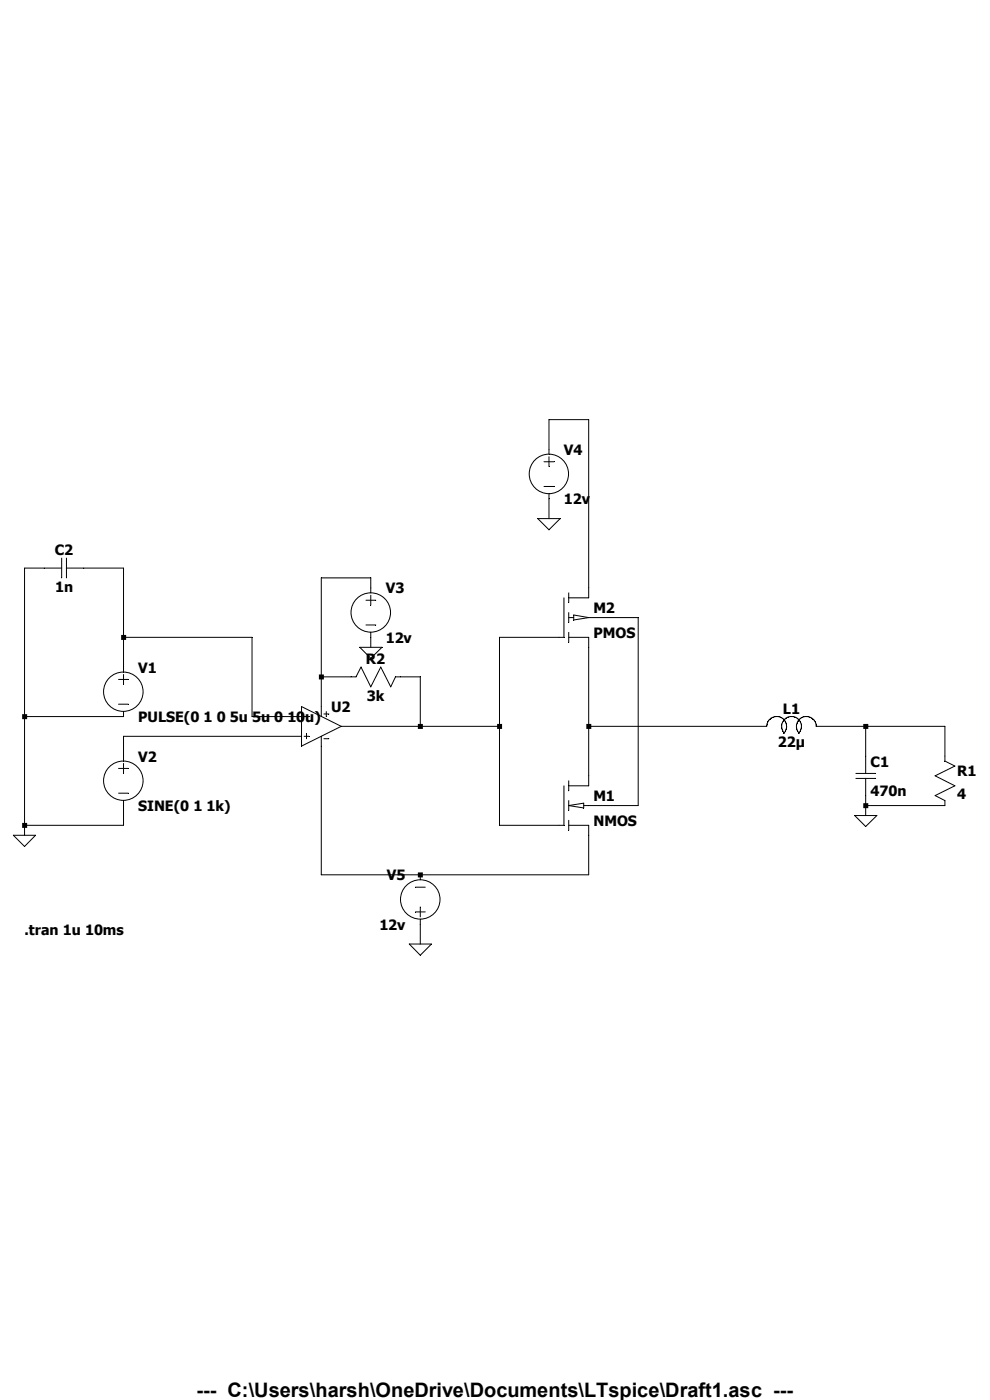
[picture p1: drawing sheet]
<svg xmlns="http://www.w3.org/2000/svg" width="210mm" height="297mm" viewBox="0 0 210 297" stroke-linecap="round" stroke-linejoin="round" font-family="sans-serif">
<g fill="none" stroke="#000" stroke-width=".21">
<path d="M115.4 98h2.1M116.5 96.4v-7.4h8.4v37.8h-4.3M116.5 96.9v2.1M13.1 118.4v4.2M14.1 118.4v4.2M114.1 110h4.7l-2.3 2.4zM115.4 103.2h2.1M116.5 104.8v5.2M13.1 120.5h-7.9v56.7M14.1 120.5h12.1v22.1M26.2 135.2h27.3v16.8h10.5M76.3 137.3h4.7l-2.3 2.4z"/>
<path d="M77.6 127.3h2.1M77.6 132.6h2.1M78.7 125.8v-3.2h-10.5v29.4M78.7 126.3v2.1M78.7 134.2v3.1M119.6 126.8v8.4h-13.6v39.9h13.6v-8.4M120.6 135.2h4.3v31.5h-4.3M120.6 125.8v2M120.6 130v2.1M120.6 134.2v2.1M120.6 131h1.1M121.7 130.5l3.2 .5-3.2 .5z"/>
<path d="M124.9 131h10.5v39.9h-11.6M25.1 144.1h2.1M25.1 149.4h2.1M26.2 143.1v2.1M26.2 151v1h-21M64 156.2h-37.8v5.3M64 149.9l8.4 4.2-8.4 4.2zM64.5 152h1M64.5 156.2h1M65 155.7v1M68.2 156.2v29.4h56.7v-10.5h-4.3M68.2 143.6h7.3l1.1-2.1 2.1 4.2 2.1-4.2 2.1 4.2 1-2.1h5.3v10.5"/>
<path d="M68.7 151.5h1.1M68.7 156.7h1.1M69.2 151v1M72.4 154.1h33.6M124.9 154.1h37.7a2.11 2.11 0 0 1 3-2 2.11 2.11 0 0 1 .6 3.5M166.4 155.6a2.1 2.1 0 0 1 0-3 2.1 2.1 0 0 1 3 0 2.1 2.1 0 0 1 0 3M169.6 155.6a2.09 2.09 0 0 1 .6-3.4 2.09 2.09 0 0 1 2.9 1.9h27.3v7.4l2.2 1-4.2 2.1 4.2 2.1-4.2 2.1 2 1v1.1h-16.8M183.6 154.1v10M2.8 177.2h4.7l-2.3 2.4zM25.1 163h2.1M25.1 168.3h2.1M26.2 162v2.1"/>
<path d="M26.2 169.8v5.3h-21M120.6 170.9l3.2-.5v1zM120.6 165.7v2.1M120.6 169.8v2.2M120.6 174v2.1M181.3 173h4.7l-2.4 2.3zM181.6 164.1h4.2M181.6 165.1h4.2M183.6 165.1v7.9M88.1 193.5h2.1M88.1 188.2h2.1M89.2 185.6v1"/>
<path d="M89.2 192.4v2.1M89.2 195v5.3M86.8 200.3h4.7l-2.3 2.3z"/>
<circle cx="116.4" cy="100.5" r="4.2"/>
<circle cx="78.7" cy="129.9" r="4.2"/>
<circle cx="26.2" cy="146.7" r="4.2"/>
<circle cx="26.2" cy="165.6" r="4.2"/>
<circle cx="89.2" cy="190.8" r="4.2"/>
</g>
<path d="M4.7 151.5h1.1v1.1h-1.1zM4.7 174.6h1.1v1h-1.1zM25.7 134.7h1.1v1.1h-1.1zM67.6 143.1h1.1v1h-1.1zM88.6 153.6h1.1v1h-1.1zM88.6 185.1h1.1v1h-1.1zM105.5 153.6h1v1h-1zM124.4 153.6h1v1h-1zM183.1 153.6h1.1v1h-1.1zM183.1 170.4h1.1v1h-1.1z" fill-rule="evenodd" fill="#000"/>
<text font-size="4.2" x="41.7" y="296.3">--- C:\Users\harsh\OneDrive\Documents\LTspice\Draft1.asc ---</text>
<g font-size="3">
<text x="119.6" y="96.5">V4</text>
<text x="119.6" y="107">12v</text>
<text x="11.6" y="117.8">C2</text>
<text x="11.7" y="125.6">1n</text>
<text x="81.8" y="125.9">V3</text>
<text x="125.9" y="130.1">M2</text>
<text x="81.8" y="136.4">12v</text>
<text x="125.9" y="135.3">PMOS</text>
<text x="29.3" y="142.7">V1</text>
<text x="77.6" y="140.9">R2</text>
<text x="77.9" y="148.7">3k</text>
<text x="29.3" y="153.2">PULSE(0 1 0 5u 5u 0 10u)</text>
<text x="70.3" y="151.1">U2</text>
<text x="166.1" y="151.4">L1</text>
<text x="29.3" y="161.6">V2</text>
<text x="165" y="158.5">22µ</text>
<text x="184.7" y="162.6">C1</text>
<text x="203.1" y="164.7">R1</text>
<text x="29.3" y="172.1">SINE(0 1 1k)</text>
<text x="125.9" y="170">M1</text>
<text x="184.7" y="169">470n</text>
<text x="203.1" y="169.5">4</text>
<text x="125.9" y="175.2">NMOS</text>
<text x="82.1" y="186.8">V5</text>
<text x="80.5" y="197.3">12v</text>
<text x="5.2" y="198.3">.tran 1u 10ms</text>
</g>
</svg>
